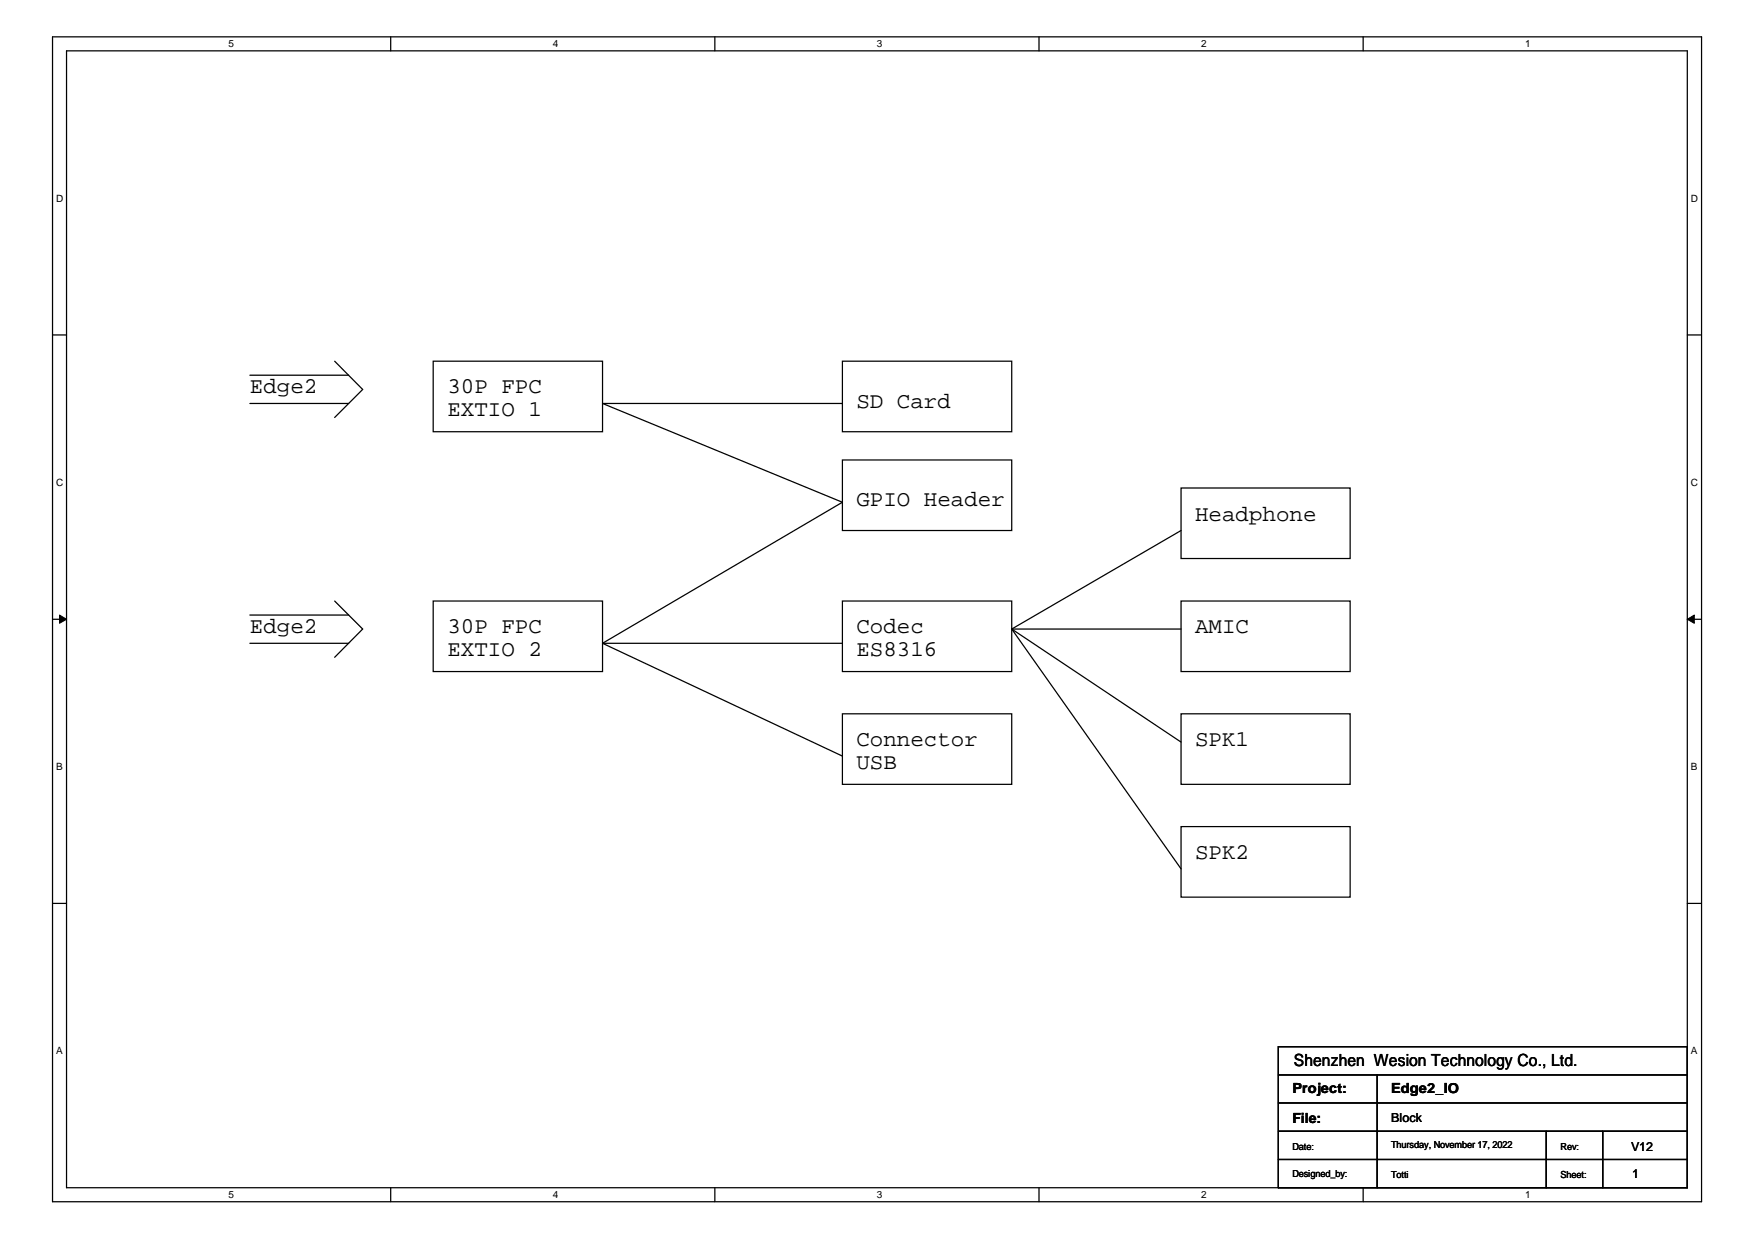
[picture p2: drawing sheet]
<svg xmlns="http://www.w3.org/2000/svg" width="297mm" height="210mm" viewBox="0 0 297 210" stroke-linecap="round" stroke-linejoin="round" font-family="sans-serif">
<path d="M8.9 6.2h279.1v197.2h-279.1zM11.3 8.6h274.3v192.5h-274.3z" fill="none" stroke="#000" stroke-width=".21"/>
<g fill="#fff">
<path d="M38.7 6.5h.9v1.9h-.9z"/>
<path d="M38.7 201.3h.9v1.9h-.9z"/>
</g>
<path d="M66.1 6.2v2.4M66.1 201.1v2.3" fill="none" stroke="#000" stroke-width=".21"/>
<g fill="#fff">
<path d="M93.6 6.5h.9v1.9h-.9z"/>
<path d="M93.6 201.3h.9v1.9h-.9z"/>
</g>
<path d="M121 6.2v2.4M121 201.1v2.3" fill="none" stroke="#000" stroke-width=".21"/>
<g fill="#fff">
<path d="M148.4 6.5h1v1.9h-1z"/>
<path d="M148.4 201.3h1v1.9h-1z"/>
</g>
<path d="M175.9 6.2v2.4M175.9 201.1v2.3" fill="none" stroke="#000" stroke-width=".21"/>
<g fill="#fff">
<path d="M203.3 6.5h.9v1.9h-.9z"/>
<path d="M203.3 201.3h.9v1.9h-.9z"/>
</g>
<path d="M230.7 6.2v2.4M230.7 201.1v2.3" fill="none" stroke="#000" stroke-width=".21"/>
<g fill="#fff">
<path d="M258.1 6.5h1v1.9h-1z"/>
<path d="M258.1 201.3h1v1.9h-1z"/>
<path d="M9.5 32.7h1.2v1.9h-1.2z"/>
<path d="M286.2 32.7h1.2v1.9h-1.2z"/>
<path d="M9.5 80.7h1.2v1.9h-1.2z"/>
<path d="M286.2 80.7h1.2v1.9h-1.2z"/>
</g>
<path d="M8.9 56.7h2.4M285.6 56.7h2.4" fill="none" stroke="#000" stroke-width=".21"/>
<g fill="#fff">
<path d="M9.5 128.9h1.1v1.9h-1.1z"/>
<path d="M286.2 128.9h1.1v1.9h-1.1z"/>
</g>
<path d="M8.9 104.8h2.4M285.6 104.8h2.4" fill="none" stroke="#000" stroke-width=".21"/>
<g fill="#000" stroke="#000" stroke-width=".17">
<path d="M10.1 104.1l1.2 .7-1.2 .7z" fill-rule="evenodd"/>
<path d="M285.6 104.8l1.2-.7v1.4z" fill-rule="evenodd"/>
</g>
<g fill="#fff">
<path d="M9.5 177h1.1v1.9h-1.1z"/>
<path d="M286.2 177h1.1v1.9h-1.1z"/>
</g>
<g fill="none" stroke="#000" stroke-width=".21">
<path d="M42.3 63.5h16.7M42.3 68.3h16.7M56.6 61.1l4.8 4.8-4.8 4.8M73.3 61.1h28.7v12h-28.7zM142.6 61.1h28.6v12h-28.6zM142.6 77.9h28.6v11.9h-28.6zM142.6 68.3h-40.6l40.6 16.7-40.6 23.9M199.9 82.6h28.6v11.9h-28.6zM199.9 89.8l-28.7 16.7M42.3 104.1h16.7M42.3 108.9h16.7M56.6 101.7l4.8 4.8-4.8 4.8"/>
<path d="M73.3 101.7h28.7v12h-28.7zM102 108.9h40.6M102 108.9l40.6 19.1M142.6 101.7h28.6v12h-28.6zM171.2 106.5h28.7M171.2 106.5l28.7 19.1M171.2 106.5l28.7 40.6M199.9 101.7h28.6v12h-28.6zM142.6 120.8h28.6v12h-28.6zM199.9 120.8h28.6v12h-28.6zM199.9 139.9h28.6v12h-28.6zM8.9 152.9h2.4"/>
<path d="M285.6 152.9h2.4M216.4 177.2h69.2v23.9h-69.2zM216.4 196.3h69.2M216.4 191.5h69.2M216.4 186.7h69.2M216.4 182h69.2M233.1 182v19.1M261.7 191.5v9.6M271.3 191.5v9.6"/>
</g>
<g font-size="3.8">
<text x="42.3" y="66.6">Edge2</text>
<text x="75.7" y="66.6">30P FPC</text>
<text x="75.7" y="70.4">EXTIO 1</text>
<text x="144.9" y="69">SD Card</text>
<text x="144.9" y="85.7">GPIO Header</text>
<text x="202.3" y="88.1">Headphone</text>
<text x="42.3" y="107.2">Edge2</text>
<text x="75.7" y="107.2">30P FPC</text>
<text x="144.9" y="107.2">Codec</text>
<text x="202.3" y="107.2">AMIC</text>
<text x="75.7" y="111">EXTIO 2</text>
<text x="144.9" y="111">ES8316</text>
<text x="144.9" y="126.3">Connector</text>
<text x="144.9" y="130.1">USB</text>
<text x="202.3" y="126.3">SPK1</text>
<text x="202.3" y="145.4">SPK2</text>
</g>
<text font-size="2.8" x="219" y="180.4">Shenzhen Wesion Technology Co., Ltd.</text>
<g font-size="2.4">
<text x="218.7" y="185.1">Project:</text>
<text x="235.5" y="185.1">Edge2_IO</text>
<text x="218.7" y="190.1">File:</text>
</g>
<g font-size="2.1">
<text x="235.5" y="189.9">Block</text>
<text x="276.1" y="194.9">V12</text>
<text x="276.3" y="199.4">1</text>
</g>
<g font-size="1.7">
<text x="38.7" y="8">5</text>
<text x="93.6" y="8">4</text>
<text x="148.4" y="8">3</text>
<text x="203.3" y="8">2</text>
<text x="258.1" y="8">1</text>
<text x="9.5" y="34.2">D</text>
<text x="286.2" y="34.2">D</text>
<text x="9.5" y="82.3">C</text>
<text x="286.2" y="82.3">C</text>
<text x="9.5" y="130.4">B</text>
<text x="286.2" y="130.4">B</text>
<text x="9.5" y="178.5">A</text>
<text x="286.2" y="178.5">A</text>
<text x="218.7" y="194.7">Date:</text>
<text x="235.5" y="194.4">Thursday, November 17, 2022</text>
<text x="264.1" y="194.7">Rev:</text>
<text x="38.7" y="202.8">5</text>
<text x="93.6" y="202.8">4</text>
<text x="148.4" y="202.8">3</text>
<text x="203.3" y="202.8">2</text>
<text x="218.7" y="199.2">Designed_by:</text>
<text x="235.5" y="199.4">Totti</text>
<text x="258.1" y="202.8">1</text>
<text x="264.1" y="199.4">Sheet:</text>
</g>
</svg>
